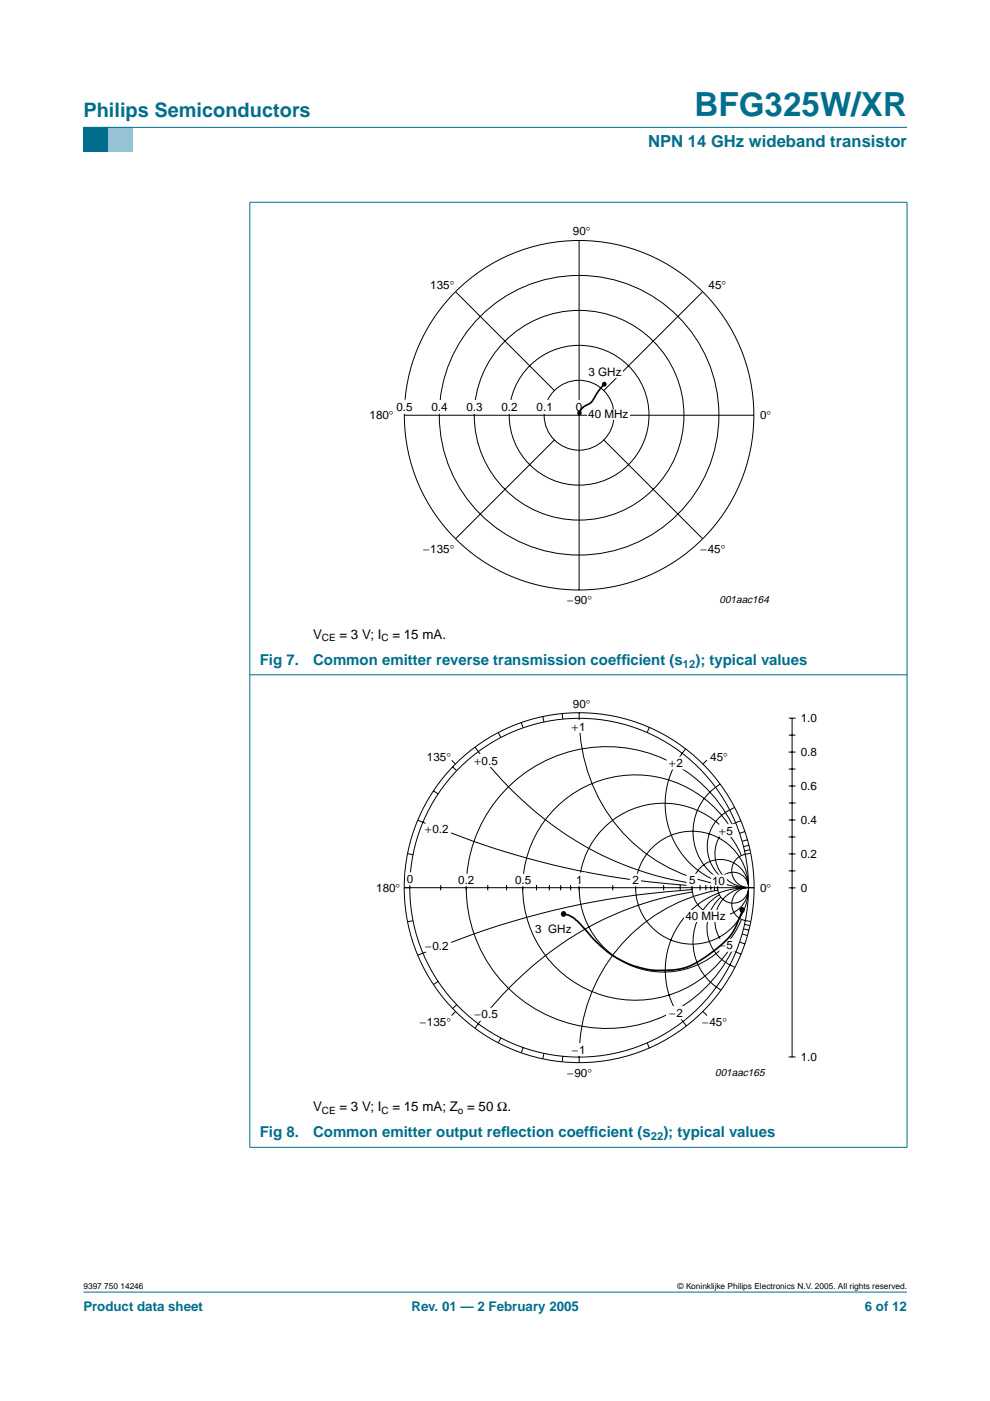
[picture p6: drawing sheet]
<svg xmlns="http://www.w3.org/2000/svg" width="210mm" height="297mm" viewBox="0 0 210 297" stroke-linecap="round" stroke-linejoin="round" font-family="sans-serif">
<path d="M17.7 273.9h174.6z" fill="#006e8c" stroke="#006e8c" stroke-width=".21"/>
<path d="M17.7 27h5.3v5.3h-5.3z" fill-rule="evenodd" fill="#006e8c"/>
<path d="M23 27h5.3v5.3h-5.3z" fill-rule="evenodd" fill="#96c4d6"/>
<g fill="#006e8c" stroke="#006e8c" stroke-width=".21">
<path d="M17.7 27h174.6z"/>
<path d="M53 42.9v200.3z"/>
<path d="M192.3 42.9v200.3z"/>
<path d="M52.9 42.9h139.5z"/>
<path d="M52.9 143.1h139.5z"/>
<path d="M52.9 243.3h139.5z"/>
</g>
<path d="M55.6 47.1h134.1v81.9h-134.1z" fill="none" stroke="#fff" stroke-width=".21"/>
<g fill="none" stroke="#000" stroke-width=".21">
<path d="M122.8 51v74.1M96.6 61.9l21 20.9M148.9 61.9l-20.8 20.9M85.7 88h74.1M117.5 93.3l-20.9 20.9M128 93.3l21 20.9"/>
<circle cx="122.8" cy="88" r="37.1"/>
<circle cx="122.8" cy="88" r="7.4"/>
<circle cx="122.8" cy="88" r="14.8"/>
<circle cx="122.8" cy="88" r="22.2"/>
<circle cx="122.8" cy="88" r="29.6"/>
</g>
<g fill="#fff" stroke="#fff" stroke-width=".21">
<path d="M120.6 84.9h4v2.7h-4z"/>
<path d="M83.7 84.9h4.1v2.7h-4.1z"/>
<path d="M91 84.9h4.2v2.7h-4.2z"/>
<path d="M98.5 84.9h4.2v2.7h-4.2z"/>
<path d="M105.9 84.9h4.2v2.7h-4.2z"/>
<path d="M113.3 84.9h4.1v2.7h-4.1z"/>
</g>
<path d="M128.3 81.3l-.6 .6-1.2 1.6a4.1 4.1 0 0 1-2.6 2.7l-.8 .7-.2 .7" fill="none" stroke="#000" stroke-width=".35"/>
<g fill="#000">
<circle cx="122.8" cy="87.5" r=".5"/>
<circle cx="128.1" cy="81.5" r=".5"/>
</g>
<g fill="#fff">
<path d="M124.5 77.8h7.6v2.2h-7.6z"/>
<path d="M124.4 86.8h9v2.2h-9z"/>
</g>
<path d="M55.6 147.3h134.1v81.8h-134.1z" fill="none" stroke="#fff" stroke-width=".21"/>
<g fill="none" stroke="#000" stroke-width=".21">
<path d="M100.7 158.4l.7 1M101.4 159.4l2.4 2.9 3.5 4 3.4 3.3 3.6 3.2a67.1 67.1 0 0 0 32.4 14.5M105.7 155.3l.5 1M110.5 153.2l.4 1.1M115.1 151.9l.2 1.2M119.2 151.3l.1 1.1M122.8 151.1a35.3 35.3 0 0 0 23 34.6l4.3 1.3 2.3 .5M137.7 154.2l-.5 1.1M145.4 158.8a17.8 17.8 0 0 0-2.8 18.9 17.8 17.8 0 0 0 16.1 10.5M167.2 155.9h1.5M167.2 159.5h1.5M167.2 152.3h1.5"/>
<path d="M167.9 152.3v71.8M88.6 173.9l15.6 5.8 7.2 2.2 6.6 1.7 6.4 1.3 7.4 1.3 6.2 .8 8.7 .8M91.9 167.7l1 .6M95.8 161.2l.8 .8M96 162.6l.8 .8M149.9 161.2l-.9 .8M152.7 166.2a11.8 11.8 0 0 0-.1 20.2M154.7 175.1a23.9 23.9 0 0 0-35.7-4.9 23.9 23.9 0 0 0 .1 36 23.9 23.9 0 0 0 35.6-5.1M155.2 174.8a29.8 29.8 0 0 0-44.7-10.3 29.8 29.8 0 0 0-1.7 45.9 29.8 29.8 0 0 0 45.3-6.9l1.2-2M155.8 171.2a8.7 8.7 0 0 0-2.8 14.9M157.1 174a7.2 7.2 0 0 0-5.5 7.8 7.2 7.2 0 0 0 7 6.4M157.9 176.3l-1.1 .4"/>
<path d="M158.5 178.1l-1.1 .3M158.8 179.2l-1.2 .3M167.2 163.1h1.5M167.2 166.7h1.5M167.2 173.9h1.5M167.2 177.4h1.5M167.2 170.3h1.5M85.7 188.2h74.2M86.4 181l1.1 .2M87.5 195.2l-1.1 .2M93.4 187.6v1.2M98.9 187.6v1.2"/>
<path d="M103.4 187.6v1.2M107.4 187.6v1.2M110.8 187.6v1.2M113.8 187.6v1.2M116.5 187.6v1.2M118.9 187.6v1.2M121 187.6v1.2M122.8 187.6v1.2M129.9 187.6v1.2M134.8 187.6v1.2M140.7 187.6v1.2M144.2 187.6v1.2"/>
<path d="M146.7 188.6l-8.7 .8-6.2 .8-7.4 1.3-6.4 1.4-6.6 1.7-7.2 2.1-15.6 5.8M146.7 187.6v1.2M146.7 189.1l-4.3 .8-3.8 1-4 1.3-3.8 1.5a73.4 73.4 0 0 0-30.1 24.3M148.4 187.6v1.2M149.7 187.6v1.2M150.7 187.6v1.2M151.5 187.6v1.2M152.2 187.6l-.1 1.1a35.9 35.9 0 0 0-29.3 36.6M152.5 189.7a11.8 11.8 0 0 0 .3 20.2M152.8 190.2a8.8 8.8 0 0 0 3 14.9M156.9 199.7l1 .4M157.2 181.4a17.9 17.9 0 0 0-27.4-7.4 17.9 17.9 0 0 0 0 28.4 17.9 17.9 0 0 0 27.4-7.4"/>
<path d="M157.4 198l1.1 .4M157.7 197l1.1 .2M157.9 196l1.1 .2M158.3 188.2a17.6 17.6 0 0 0-15.8 10.5 17.6 17.6 0 0 0 3 18.8M158.5 188.2a7.1 7.1 0 0 0-6.9 6.4 7.1 7.1 0 0 0 5.5 7.7M158.5 188.2a3.5 3.5 0 0 0-3.3 3.3 3.5 3.5 0 0 0 2.9 3.7l1.1 .2M159 180.1l-1.1 .3M159.1 180.9a4 4 0 0 0-3.8 2.7 3.6 3.6 0 0 0 3.3 4.6M167.2 188.2h1.5M167.2 181h1.5M167.2 184.6h1.5M92.9 208.1l-1 .6"/>
<path d="M96.6 214.5l-.9 .8M96.8 213l-.8 .8M149 214.4l.9 .9M106.2 220.1l-.5 1M110.9 222.1l-.4 1.1M115.3 223.4l-.2 1.1M119.3 224l-.1 1.1M137.2 221.1l.5 1.1M167.2 224.1h1.5"/>
<circle cx="122.8" cy="188.2" r="37.1"/>
<circle cx="122.8" cy="188.2" r="35.9"/>
<circle cx="146.7" cy="188.2" r="12"/>
<circle cx="152.7" cy="188.2" r="6"/>
<circle cx="155.4" cy="188.2" r="3.3"/>
</g>
<g fill="#fff" stroke="#fff" stroke-width=".21">
<path d="M145.7 185.4h2.1v2.4h-2.1z"/>
<path d="M108.8 185.4h4.2v2.4h-4.2z"/>
<path d="M96.7 185.4h4.2v2.4h-4.2z"/>
<path d="M90.3 174.4h5.2v2.5h-5.2z"/>
<path d="M86.1 185.1h1.7v2.5h-1.7z"/>
<path d="M141.4 160.5h3.8v2.5h-3.8z"/>
<path d="M152.6 174.8h3.2v2.5h-3.2z"/>
<path d="M152.6 199.1h3.2v2.6h-3.2z"/>
<path d="M141.3 213.4h3.9v2.6h-3.9z"/>
<path d="M90.3 199.2h5.2v2.6h-5.2z"/>
<path d="M101 160h5v2.5h-5z"/>
<path d="M101 213.8h5v2.5h-5z"/>
<path d="M120.6 152.7h4v2.6h-4z"/>
<path d="M120.6 221.3h4v2.5h-4z"/>
<path d="M133.7 185.4h2.1v2.4h-2.1z"/>
<path d="M121.4 185.1h2.8v2.7h-2.8z"/>
<path d="M150.8 185.5h3.2v2.3h-3.2z"/>
</g>
<path d="M157.4 192.9l-.1 .5a14.6 14.6 0 0 1-5.7 8l-1.5 1.2a13.9 13.9 0 0 1-10.1 3.1 20.4 20.4 0 0 1-15.7-8.4l-1.6-1.8a5 5 0 0 0-3.6-1.7" fill="none" stroke="#000" stroke-width=".35"/>
<g fill="#000">
<circle cx="119.5" cy="193.8" r=".59"/>
<circle cx="157.3" cy="192.9" r=".59"/>
</g>
<g fill="#fff">
<path d="M145 193h9.7v2.5h-9.7z"/>
<path d="M113.2 195.8h8.3v2.5h-8.3z"/>
</g>
<text font-size="7.1" fill="#006e8c" x="147.2" y="24.7">BFG325W/XR</text>
<text font-size="4.2" fill="#006e8c" x="17.7" y="24.9">Philips Semiconductors</text>
<text font-size="3.5" fill="#006e8c" x="137.4" y="31.1">NPN 14 GHz wideband transistor</text>
<g font-size="3.2" fill="#006e8c">
<text x="55.1" y="141">Fig 7.</text>
<text x="66.4" y="141">Common emitter reverse transmission coeff</text>
<text x="131.7" y="141">icient (s</text>
<text x="147.4" y="141">); typical values</text>
<text x="55.1" y="241.1">Fig 8.</text>
<text x="66.4" y="241.1">Common emitter output ref</text>
<text x="106.2" y="241.1">lection coeff</text>
<text x="124.9" y="241.1">icient (s</text>
<text x="140.6" y="241.1">); typical values</text>
</g>
<g font-size="2.8">
<text x="66.4" y="135.4">V</text>
<text x="72" y="135.4">= 3 V; I</text>
<text x="83.2" y="135.4">= 15 mA.</text>
<text x="66.4" y="235.6">V</text>
<text x="72" y="235.6">= 3 V; I</text>
<text x="83.2" y="235.6">= 15 mA; Z = 50 Ω.</text>
</g>
<g font-size="2.8" fill="#006e8c">
<text x="17.7" y="278">Product data sheet</text>
<text x="87.2" y="278">Rev. 01 — 2 February 2005</text>
<text x="183.4" y="278">6 of 12</text>
</g>
<g font-size="2.5">
<text x="121.5" y="49.9">90°</text>
<text x="91.2" y="61.2">135°</text>
<text x="150.2" y="61.2">45°</text>
<text x="124.8" y="79.7">3 GHz</text>
<text x="78.4" y="88.9">180°</text>
<text x="84.1" y="87.2">0.5</text>
<text x="91.5" y="87.2">0.4</text>
<text x="98.9" y="87.2">0.3</text>
<text x="106.3" y="87.2">0.2</text>
<text x="113.8" y="87.2">0.1</text>
<text x="122.1" y="87.2">0</text>
<text x="124.7" y="88.7">40 MHz</text>
<text x="161.2" y="88.9">0°</text>
<text x="89.7" y="117.3">−135°</text>
<text x="148.5" y="117.3">−45°</text>
<text x="120.3" y="128.1">−90°</text>
<text x="121.3" y="154.9">+1</text>
<text x="121.5" y="150">90°</text>
<text x="169.8" y="153.1">1.0</text>
<text x="90.5" y="161.4">135°</text>
<text x="150.6" y="161.4">45°</text>
<text x="169.8" y="160.3">0.8</text>
<text x="100.6" y="162.1">+0.5</text>
<text x="141.9" y="162.7">+2</text>
<text x="169.8" y="167.5">0.6</text>
<text x="90.1" y="176.5">+0.2</text>
<text x="152.5" y="176.9">+5</text>
<text x="169.8" y="174.7">0.4</text>
<text x="169.8" y="181.9">0.2</text>
<text x="79.8" y="189.2">180°</text>
<text x="86.3" y="187.2">0</text>
<text x="97.2" y="187.4">0.2</text>
<text x="109.2" y="187.4">0.5</text>
<text x="122.2" y="187.4">1</text>
<text x="134.1" y="187.4">2</text>
<text x="146.1" y="187.5">5</text>
<text x="151" y="187.6">10</text>
<text x="161.2" y="189.1">0°</text>
<text x="169.8" y="189.1">0</text>
<text x="113.5" y="197.8">3 GHz</text>
<text x="145.3" y="195">40 MHz</text>
<text x="90.1" y="201.4">−0.2</text>
<text x="152.5" y="201.3">−5</text>
<text x="100.6" y="215.9">−0.5</text>
<text x="141.9" y="215.6">−2</text>
<text x="89" y="217.5">−135°</text>
<text x="148.9" y="217.5">−45°</text>
<text x="121.3" y="223.4">−1</text>
<text x="169.8" y="224.9">1.0</text>
<text x="120.3" y="228.3">−90°</text>
</g>
<g font-size="2.4" fill="#006e8c">
<text x="144.8" y="141.5">12</text>
<text x="138" y="241.7">22</text>
</g>
<g font-size="2.2">
<text x="152.6" y="127.9">001aac164</text>
<text x="151.6" y="228.1">001aac165</text>
</g>
<g font-size="2.1">
<text x="68.3" y="135.9">CE</text>
<text x="80.9" y="135.9">C</text>
<text x="68.3" y="236.1">CE</text>
<text x="80.9" y="236.1">C</text>
<text x="97.1" y="236.1">o</text>
</g>
<g font-size="1.8">
<text x="17.7" y="273.4">9397 750 14246</text>
<text x="143.7" y="273.4">© Koninklijke Philips Electronics N.V. 2005. All rights reserved.</text>
</g>
</svg>
